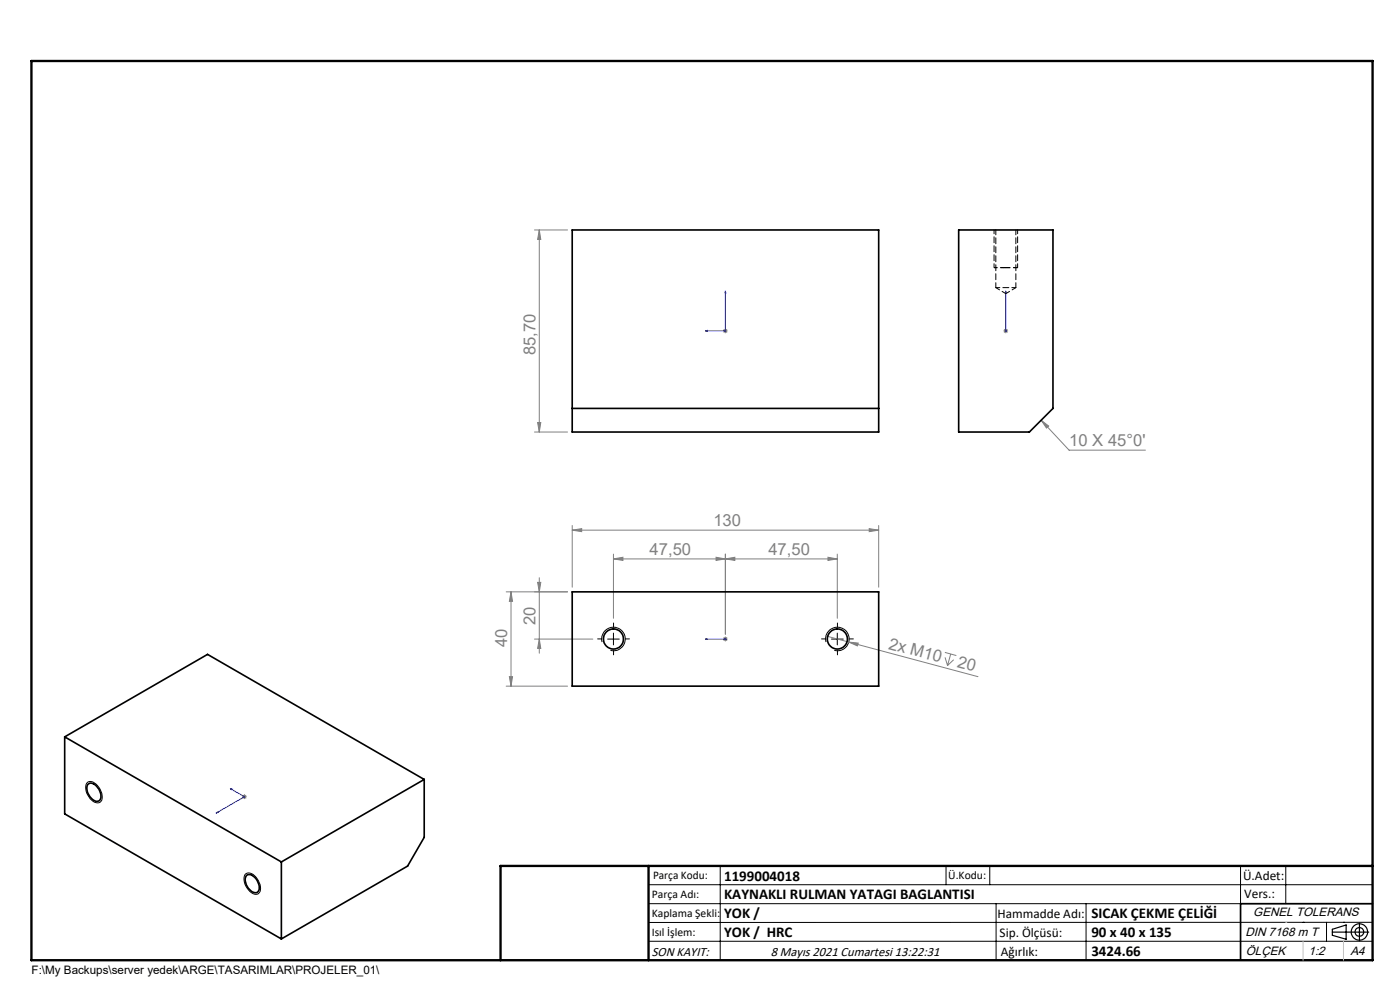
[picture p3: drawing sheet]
<svg xmlns="http://www.w3.org/2000/svg" width="297mm" height="210mm" viewBox="0 0 297 210" stroke-linecap="round" stroke-linejoin="round" font-family="sans-serif">
<g fill="none" stroke="#808080" stroke-width=".21">
<path d="M113.4 48.8h7M114.4 48.8l.3 2h-.6zM114.4 48.8v42.8M153.4 70.2h1M153.5 69.8l.7 .7M153.9 69.7v1M154.2 69.8l-.7 .7M212.9 70.2h1M213 69.8l.7 .7M213.4 69.7v1M213.7 69.8l-.7 .7M113.4 91.6h7"/>
<path d="M114.1 89.6h.6l-.3 2zM220.9 89.1l1.6 1.3-.5 .4zM220.9 89.1l5.9 6.4h16.2M121.4 112.5l2-.4v.7zM121.4 111.5v13.1M121.4 112.5h65M130.1 118.6l2.1-.4v.7zM130.1 118.6h47.5M130.1 117.5v13.7M151.9 118.2l2 .4-2 .3zM153.9 117.5v17M153.9 118.6l2-.4v.7z"/>
<path d="M175.6 118.2l2 .4-2 .3zM177.6 117.5v13.7M184.4 112.1l2 .4-2 .3zM186.4 111.5v13.1M108.4 125.5l.3 2.1h-.6zM108.4 125.5v20M113.4 135.6h12.4M114.1 123.5h.6l-.3 2zM114.4 135.6l.3 1.9h-.6zM114.4 122.5v16.1M120.4 125.5h-13M153.4 135.6h1"/>
<path d="M153.5 135.2l.7 .7M153.9 135v1.1M154.2 135.2l-.7 .7M175.2 134.9l4.9 1.3M180.1 136.2l2 .2-.2 .6zM180.1 136.2l27.4 7.3M200.4 138.4l2.5 .7M200.5 139.4l.5 1.8M201.7 138.7l-.7 2.5M202.3 139.9l-1.3 1.3M107.4 145.5h13M108.1 143.5h.6l-.3 2z"/>
<path d="M51.4 169h1M51.5 168.7l.7 .7M51.9 168.5v1M52.2 168.7l-.7 .7"/>
</g>
<g fill="none" stroke="#000" stroke-width=".21">
<path d="M127.7 136.2a2.5 2.5 0 0 1 2.2-3.1 2.5 2.5 0 0 1 2.7 2.7 2.5 2.5 0 0 1-3.1 2.2M128.9 135.6h2.5M130.1 134.3v2.5M175.2 136.2a2.51 2.51 0 0 1 2.2-3.2 2.51 2.51 0 0 1 2.7 2.8 2.51 2.51 0 0 1-3.1 2.2M176.4 135.6h2.5M177.6 134.3v2.5M18.4 166.1a1.3 1.3 0 0 1 2 .3 3.1 3.1 0 0 1 1 3.6 1.57 1.57 0 0 1-2.3-.6 3.1 3.1 0 0 1-.7-3.3zM52 185.5a1.56 1.56 0 0 1 2.3 .5 2.96 2.96 0 0 1 .7 3.4 1.46 1.46 0 0 1-2.3-.6 3.1 3.1 0 0 1-.7-3.3zM137.6 187.7h153.6M137.6 191.7h153.6M137.6 199.7h153.6M152.8 183.7v20"/>
<path d="M200.7 183.7v4M210 183.7v4M211.3 191.7v12M230.4 191.7v12M263.2 183.7v20M272.8 183.7v8M276.4 195.6h.1M281.4 195.6v4.1M285 195.6h.1M291.2 195.6l-153.6 .1"/>
</g>
<path d="M212.9 56.8h-2" fill="none" stroke="#000" stroke-width=".21" stroke-dasharray="1.3 .6" stroke-dashoffset=".6" stroke-linecap="butt"/>
<path d="M215.9 56.8h-2.5" fill="none" stroke="#000" stroke-width=".21" stroke-dasharray="1.3 .6" stroke-dashoffset=".3" stroke-linecap="butt"/>
<path d="M212.9 56.8h-2" fill="none" stroke="#000" stroke-width=".25" stroke-dasharray="1.3 .6" stroke-dashoffset=".6" stroke-linecap="butt"/>
<path d="M215.9 56.8h-2.5" fill="none" stroke="#000" stroke-width=".25" stroke-dasharray="1.3 .6" stroke-dashoffset=".3" stroke-linecap="butt"/>
<g fill="none" stroke="#000" stroke-width=".25">
<path d="M282.6 197.7h7.8M282.6 197.1l3-.9v3l-3-.8zM288.4 195.8v3.8M106.2 203.7h185"/>
<circle cx="288.4" cy="197.7" r="1.74"/>
<circle cx="288.4" cy="197.7" r=".93"/>
</g>
<g fill="none" stroke="#00f" stroke-width=".21">
<path d="M149.6 70.2l.5-.1v.2zM153.9 61.7l.1 .5h-.2zM153.9 61.7v8.5h-4.3M213.4 70.1v.2zM213.4 61.7v.5v-.5M213.4 70.2h.1M213.4 61.7v8.5M149.6 135.6h.5h-.5M149.6 135.6h4.3M153.8 135.6h.2zM153.9 135.6h.1M45.9 172.5l.2-.2h.1z"/>
<path d="M48.9 167.3l.3 .1-.1 .1zM48.9 167.3l3 1.7-6 3.5"/>
</g>
<path d="M127.7 135.5h-.9M130.2 133v-.8M130.2 138v.9M132.7 135.5h.8M175.2 135.5h-.9M177.7 133v-.8M177.7 138v.9M180.2 135.5h.8" fill="none" stroke="#000" stroke-width=".21" stroke-dasharray="15.2 1.3 1.3 1.3"/>
<path d="M210.9 48.8v8M215.9 56.8v-8" fill="none" stroke="#000" stroke-width=".21" stroke-dasharray="1.3 .6" stroke-dashoffset=".4"/>
<path d="M213.4 56.8h-.5" fill="none" stroke="#000" stroke-width=".21" stroke-dasharray="1.3 .6"/>
<path d="M213.4 56.8h-.5" fill="none" stroke="#000" stroke-width=".25" stroke-dasharray="1.3 .6"/>
<path d="M291.2 191.7h-28v12" fill="none" stroke="#000" stroke-width=".35"/>
<path d="M6.7 12.9h284.5v190.8h-284.5zM137.6 183.7v20M291.2 183.7h-185v20" fill="none" stroke="#000" stroke-width=".5"/>
<path d="M276.4 199.7v4M285 199.7v4" fill="none" stroke="#c0c0c0" stroke-width=".21"/>
<path d="M272.8 195.6h.1" fill="none" stroke="#c0c0c0" stroke-width=".25"/>
<g fill="#00f">
<path d="M149.6 70.2l.5 .1v-.2zM153.9 61.7l-.1 .5h.2z"/>
<path d="M149.6 135.6h.5zM153.8 135.6h.2z"/>
<path d="M213.4 70.1v.2zM213.4 61.7v.5z"/>
<path d="M48.9 167.3l.3 .1-.1 .1zM45.9 172.5l.2-.2h.1z"/>
</g>
<g fill="#808080">
<path d="M180.1 136.2l2 .2-.2 .6z"/>
<path d="M175.6 118.2l2 .4-2 .3zM153.9 118.6l2-.4v.7z"/>
<path d="M220.9 89.1l1.6 1.3-.5 .4zM130.1 118.6l2.1-.4v.7zM151.9 118.2l2 .4-2 .3z"/>
<path d="M121.4 112.5l2-.4v.7zM184.4 112.1l2 .4-2 .3z"/>
<path d="M114.4 135.6l.3 1.9h-.6zM114.1 123.5h.6l-.3 2z"/>
<path d="M114.4 48.8l.3 2h-.6zM114.1 89.6h.6l-.3 2zM108.4 125.5l.3 2.1h-.6zM108.1 143.5h.6l-.3 2z"/>
</g>
<g fill="none" stroke="#000" stroke-width=".35">
<path d="M121.4 48.8h65v42.8h-65zM203.4 48.8h20v37.8l-5 5h-15zM121.4 86.6h65M121.4 125.5h65v20h-65zM13.7 156.3l46 26.5M13.7 156.3l30.3-17.5 46 26.5M13.7 156.3v16.3l46 26.6M18.7 166.4a1.45 1.45 0 0 1 2 .7 2.08 2.08 0 0 1 .3 2.8 2.04 2.04 0 0 1-2.3-1.6l-.3-1.1zM90 165.3l-30.3 17.5M90 165.3v12.3l-3.5 6.1-26.8 15.5M52.2 185.8l.3-.2a1.98 1.98 0 0 1 2.3 1.6 1.42 1.42 0 0 1-.4 2.2 2.71 2.71 0 0 1-2.2-3.6zM59.7 182.8v16.4"/>
<circle cx="130.1" cy="135.5" r="2.13"/>
<circle cx="177.6" cy="135.5" r="2.13"/>
</g>
<path d="M211.3 61h4.2" fill="none" stroke="#000" stroke-width=".21" stroke-dasharray="1.3 .6" stroke-dashoffset=".4"/>
<path d="M211.3 61l2.1 1.3M213.4 62.3l2.1-1.3" fill="none" stroke="#000" stroke-width=".21" stroke-dasharray="1.3 .6" stroke-dashoffset=".3"/>
<path d="M211.3 48.8v12.2M215.5 61v-12.2" fill="none" stroke="#000" stroke-width=".21" stroke-dasharray="1.3 .6" stroke-dashoffset=".2"/>
<g font-size="3.5" fill="#808080">
<text x="113.6" y="75.3" transform="rotate(-90 113.6 75.3)">85,70</text>
<text x="226.8" y="94.7">10 X 45°0'</text>
<text x="151.3" y="111.6">130</text>
<text x="137.8" y="117.7">47,50</text>
<text x="163" y="117.7">47,50</text>
<text x="107.6" y="137.3" transform="rotate(-90 107.6 137.3)">40</text>
<text x="113.6" y="132.7" transform="rotate(-90 113.6 132.7)">20</text>
<text x="188.3" y="137.6" transform="rotate(15 188.3 137.6)">2x M10</text>
<text x="202.9" y="141.5" transform="rotate(15 202.9 141.5)">20</text>
</g>
<g font-size="3.2">
<text x="153.6" y="190.8">KAYNAKLI RULMAN YATAGI BAGLANTISI</text>
<text x="153.6" y="186.8">1199004018</text>
<text x="153.6" y="194.8">YOK /</text>
<text x="231.5" y="194.8">SICAK ÇEKME ÇELİĞİ</text>
<text x="153.6" y="198.8">YOK / HRC</text>
<text x="231.5" y="198.7">90 x 40 x 135</text>
<text x="231.5" y="202.8">3424.66</text>
</g>
<g font-size="2.8">
<text x="263.7" y="186.7">Ü.Adet:</text>
<text x="263.9" y="190.5">Vers.:</text>
<text x="211.6" y="194.8">Hammadde Adı:</text>
<text x="138.3" y="202.8">SON KAYIT:</text>
<text x="163.5" y="202.8">8 Mayıs 2021 Cumartesi 13:22:31</text>
<text x="212.1" y="198.7">Sip. Ölçüsü:</text>
<text x="212.3" y="202.7">Ağırlık:</text>
</g>
<g font-size="2.6">
<text x="265.9" y="194.4">GENEL TOLERANS</text>
<text x="264.2" y="198.5">DIN 7168 m T</text>
<text x="264.3" y="202.6">ÖLÇEK</text>
<text x="277.6" y="202.6">1:2</text>
<text x="286.5" y="202.6">A4</text>
</g>
<g font-size="2.5">
<text x="138.3" y="190.5">Parça Adı:</text>
<text x="138.5" y="186.5">Parça Kodu:</text>
<text x="201.2" y="186.5">Ü.Kodu:</text>
<text x="138.3" y="194.5">Kaplama Şekli:</text>
<text x="138.3" y="198.6">Isıl İşlem:</text>
<text x="6.7" y="206.7">F:\My Backups\server yedek\ARGE\TASARIMLAR\PROJELER_01\</text>
</g>
</svg>
